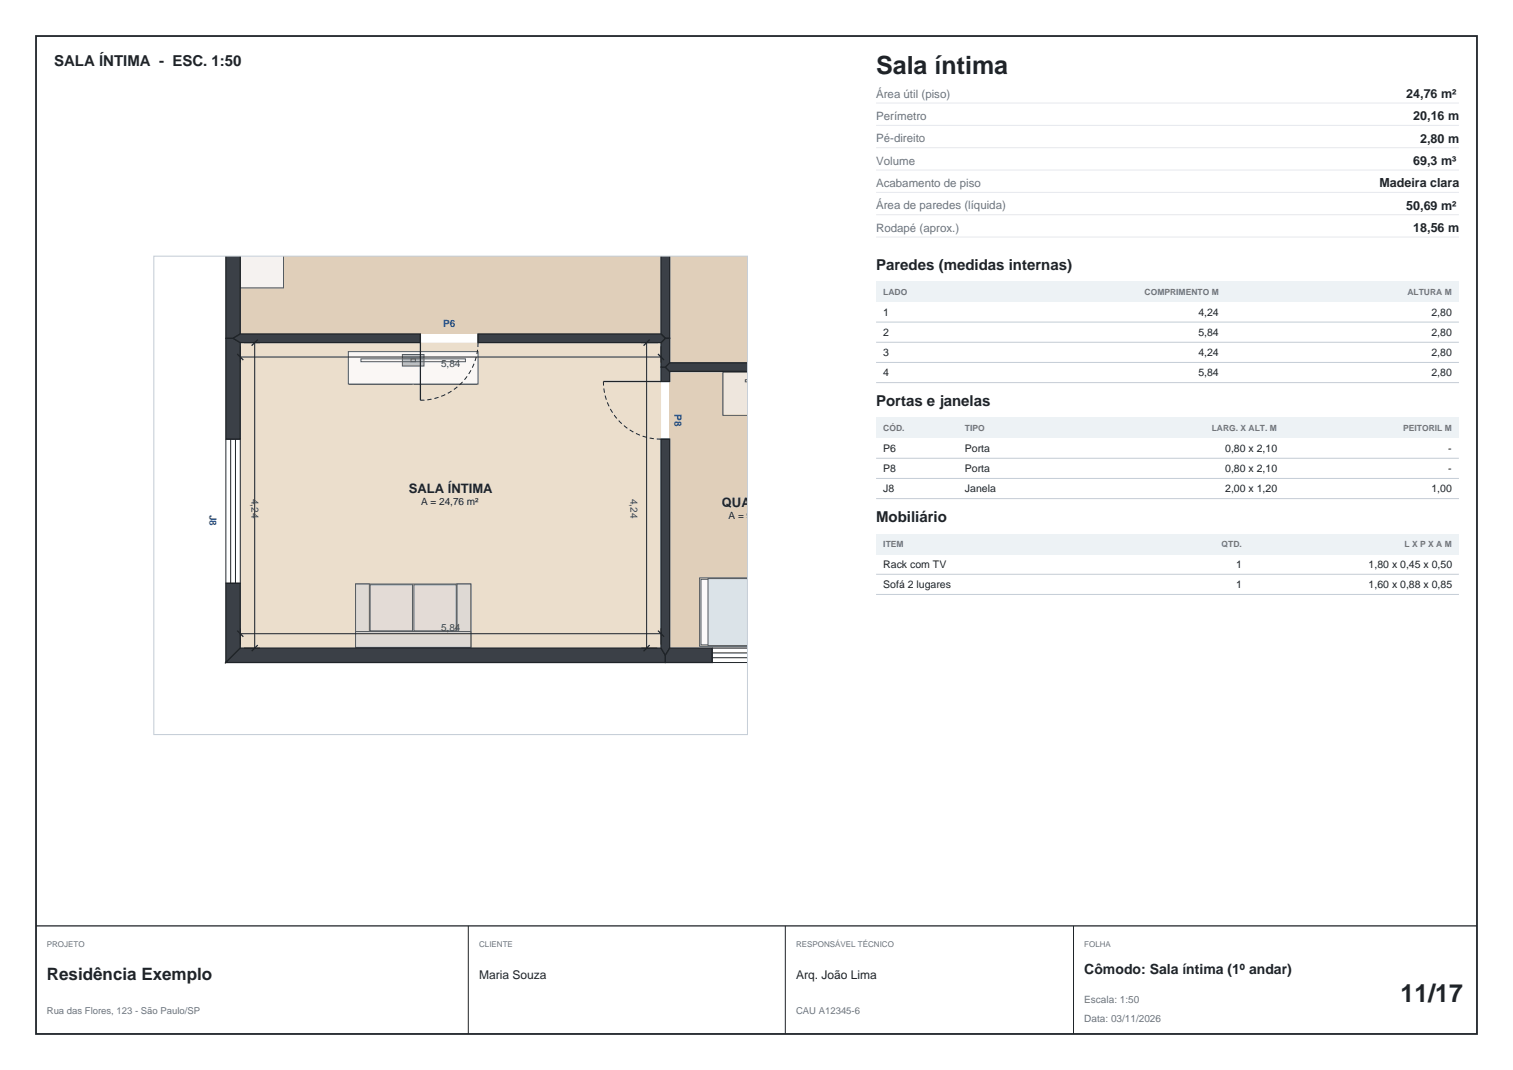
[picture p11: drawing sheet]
<svg xmlns="http://www.w3.org/2000/svg" width="420mm" height="297mm" viewBox="0 0 420 297" stroke-linecap="round" stroke-linejoin="round" font-family="sans-serif">
<path d="M10 10h400v277h-400z" fill="none" stroke="#1f2429" stroke-width=".5"/>
<g fill="#e0cfba">
<path d="M66.7 71.1h116.8v21.6h-116.8z"/>
<path d="M185.9 71.1h21.6v29.6h-21.6z"/>
</g>
<path d="M66.7 95.1h116.8v84.8h-116.8z" fill="#ebdecc"/>
<path d="M185.9 103.1h21.6v76.8h-21.6z" fill="#e0cfba"/>
<g fill="#bfbfc2" stroke="#545c61" stroke-width=".28">
<path d="M97.3 98.2h.8v.8h-.8z"/>
<path d="M131.3 98.2h.8v.8h-.8z"/>
<path d="M97.3 105.2h.8v.8h-.8z"/>
<path d="M131.3 105.2h.8v.8h-.8z"/>
</g>
<g fill="#f5f2ed" stroke="#545c61" stroke-width=".28">
<path d="M97 106.6l17.4 .1z"/>
<path d="M115 106.6l17.4 .1z"/>
</g>
<path d="M96.7 97.6h36v9h-36z" fill="#faf7f5" stroke="#545c61" stroke-width=".28"/>
<g fill="#bfbfc2" stroke="#545c61" stroke-width=".28">
<path d="M111.7 98.4h6v3.2h-6z"/>
<path d="M114.1 99.6h1.2v.8h-1.2z"/>
</g>
<path d="M100.2 99.6h29v.8h-29z" fill="none" stroke="#545c61" stroke-width=".28"/>
<path d="M200.7 103.5h6.8v11.6h-6.8z" fill="#faf7f5" stroke="#545c61" stroke-width=".28"/>
<path d="M200.7 103.3h6.8v12h-6.8z" fill="#f0e6d9" stroke="#545c61" stroke-width=".28"/>
<path d="M207.5 105.4h-.6v.6h.6" fill="none" stroke="#545c61" stroke-width=".28"/>
<g fill="#d6cfc7" stroke="#545c61" stroke-width=".28">
<path d="M129 178h1v1h-1z"/>
<path d="M99.4 178h1v1h-1z"/>
<path d="M129 162.8h1v1h-1z"/>
<path d="M99.4 162.8h1v1h-1z"/>
</g>
<path d="M98.7 162.1h32v17.6h-32z" fill="#ded9d4" stroke="#545c61" stroke-width=".28"/>
<g fill="#e3dbd6" stroke="#545c61" stroke-width=".28">
<path d="M114.9 162.3h11.8v12.8h-11.8z"/>
<path d="M102.7 162.3h11.8v12.8h-11.8z"/>
</g>
<g fill="#ded9d4" stroke="#545c61" stroke-width=".28">
<path d="M126.9 162.1h3.8v17.6h-3.8z"/>
<path d="M98.7 162.1h3.8v17.6h-3.8z"/>
<path d="M98.7 175.3h32v4.4h-32z"/>
</g>
<g fill="#d6cfc7" stroke="#545c61" stroke-width=".28">
<path d="M194.6 160.8h1.2v1.2h-1.2z"/>
<path d="M194.6 177.8h1.2v1.2h-1.2z"/>
</g>
<path d="M194.2 160.4h13.3v19h-13.3z" fill="#e3d9cf" stroke="#545c61" stroke-width=".28"/>
<path d="M194.6 160.8h12.9v18.2h-12.9z" fill="#fcfafa" stroke="#545c61" stroke-width=".28"/>
<path d="M196.5 160.6h11v18.6h-11z" fill="#dbe3e8" stroke="#545c61" stroke-width=".28"/>
<path d="M66.9 71.1h11.2v8.6h-11.2z" fill="#ebe8e3" stroke="#545c61" stroke-width=".28"/>
<path d="M66.7 71.1h12v8.8h-12z" fill="#f5f2f0" stroke="#545c61" stroke-width=".28"/>
<g fill="#3b4047" stroke="#1f2429" stroke-width=".35">
<path d="M62.7 161.9h4v18l-4 4z"/>
<path d="M62.7 93.9h2l2 1.2v26.8h-4z"/>
<path d="M66.7 179.9h116.8l1.2 2v2h-122z"/>
<path d="M183.5 71.1h2.4v22.8h-1.2l-1.2-1.2z"/>
<path d="M183.5 101.9h1.2l1.2 1.2v2.8h-2.4z"/>
<path d="M183.5 121.9h2.4v58l-1.2 2-1.2-2z"/>
<path d="M184.7 101.9l1.2-1.2h21.6v2.4h-21.6z"/>
<path d="M185.9 179.9h11.8v4h-13v-2z"/>
<path d="M62.7 71.1h4v21.6l-2 1.2h-2z"/>
<path d="M183.5 95.1l1.2-1.2h1.2v6.8l-1.2 1.2h-1.2z"/>
<path d="M64.7 93.9l2-1.2h50v2.4h-50z"/>
<path d="M132.7 92.7h50.8l1.2 1.2-1.2 1.2h-50.8z"/>
</g>
<g fill="none" stroke="#1f2429" stroke-width=".28">
<path d="M66.7 96.1v4.5M66.7 99.1h116.8M67.7 95.1h4.5M70.7 95.1v84.8M116.7 92.7v2.4M132.7 92.7v2.4M178 95.1h4.5M179.5 95.1v84.8M183.5 96.1v4.5M183.5 105.9h2.4M62.7 121.9h4v40h-4zM64 121.9v40"/>
<path d="M65.4 121.9v40M183.5 121.9h2.4M66.7 174.4v4.5M66.7 175.9h116.8M67.7 179.9h4.5M178 179.9h4.5M183.5 174.4v4.5M207.5 179.9h-9.8v4h9.8M197.7 182.6h9.8M197.7 181.2h9.8"/>
</g>
<path d="M65.9 98.3l1.6 1.6M71.5 94.3l-1.6 1.6M116.7 95.1v16M180.3 94.3l-1.6 1.6M182.7 98.3l1.6 1.6M167.5 105.9h16M65.9 175.1l1.6 1.6M71.5 179.1l-1.6 1.6M180.3 179.1l-1.6 1.6M182.7 175.1l1.6 1.6" fill="none" stroke="#1f2429" stroke-width=".35"/>
<path d="M132.7 95.1a16 16 0 0 1-16 16M183.5 121.9a16 16 0 0 1-16-16" fill="none" stroke="#1f2429" stroke-width=".28" stroke-dasharray="1.2 .8" stroke-linecap="butt"/>
<path d="M42.7 71.1h164.8v132.8h-164.8z" fill="none" stroke="#c4ccd6" stroke-width=".28"/>
<path d="M243.2 28.6h161.8M243.2 34.8h161.8M243.2 41h161.8M243.2 47.2h161.8M243.2 53.4h161.8M243.2 59.6h161.8M243.2 65.8h161.8" fill="none" stroke="#e6e8ed" stroke-width=".28"/>
<path d="M243.2 78.2h161.8v5.6h-161.8z" fill="#edf2f5"/>
<path d="M243.2 89.4h161.8M243.2 95h161.8M243.2 100.6h161.8M243.2 106.2h161.8" fill="none" stroke="#c4ccd6" stroke-width=".28"/>
<path d="M243.2 116h161.8v5.6h-161.8z" fill="#edf2f5"/>
<path d="M243.2 127.2h161.8M243.2 132.8h161.8M243.2 138.4h161.8" fill="none" stroke="#c4ccd6" stroke-width=".28"/>
<path d="M243.2 148.2h161.8v5.6h-161.8z" fill="#edf2f5"/>
<path d="M243.2 159.4h161.8M243.2 165h161.8" fill="none" stroke="#c4ccd6" stroke-width=".28"/>
<path d="M10 257h400" fill="none" stroke="#1f2429" stroke-width=".35"/>
<path d="M130 257v30M218 257v30M298 257v30" fill="none" stroke="#1f2429" stroke-width=".28"/>
<g font-size="6.9" fill="#1f2328">
<text x="243.2" y="20.4">Sala íntima</text>
<text x="388.8" y="278">11/17</text>
</g>
<text font-size="4.7" fill="#1f2328" x="13" y="272.2">Residência Exemplo</text>
<g font-size="4.2" fill="#1f2328">
<text x="15" y="18.5">SALA ÍNTIMA - ESC. 1:50</text>
<text x="243.2" y="74.9">Paredes (medidas internas)</text>
<text x="243.2" y="112.7">Portas e janelas</text>
<text x="243.2" y="144.9">Mobiliário</text>
</g>
<text font-size="3.9" fill="#1f2328" x="301" y="270.4">Cômodo: Sala íntima (1º andar)</text>
<g font-size="3.6" fill="#1f2328">
<text x="113.5" y="136.8">SALA ÍNTIMA</text>
<text x="200.4" y="140.8">QUARTO 4</text>
<text x="238.2" y="140.8">BANHEIRO 2</text>
</g>
<g font-size="3.5" fill="#1f2328">
<text x="390.4" y="27.2">24,76 m²</text>
<text x="392.3" y="33.4">20,16 m</text>
<text x="394.2" y="39.6">2,80 m</text>
<text x="392.3" y="45.8">69,3 m³</text>
<text x="382.9" y="52">Madeira clara</text>
<text x="390.4" y="58.2">50,69 m²</text>
<text x="392.3" y="64.4">18,56 m</text>
</g>
<g font-size="3.3" fill="#1f2328">
<text x="133" y="271.7">Maria Souza</text>
<text x="221" y="271.7">Arq. João Lima</text>
</g>
<g font-size="3.2" fill="#6b7480">
<text x="243.2" y="27.1">Área útil (piso)</text>
<text x="243.2" y="33.3">Perímetro</text>
<text x="243.2" y="39.5">Pé-direito</text>
<text x="243.2" y="45.7">Volume</text>
<text x="243.2" y="51.9">Acabamento de piso</text>
<text x="243.2" y="58.1">Área de paredes (líquida)</text>
<text x="243.2" y="64.3">Rodapé (aprox.)</text>
</g>
<g font-size="2.9" fill="#1f2328">
<text x="245.2" y="87.6">1</text>
<text x="332.7" y="87.6">4,24</text>
<text x="397.4" y="87.6">2,80</text>
<text x="245.2" y="93.2">2</text>
<text x="332.7" y="93.2">5,84</text>
<text x="397.4" y="93.2">2,80</text>
<text x="245.2" y="98.8">3</text>
<text x="332.7" y="98.8">4,24</text>
<text x="397.4" y="98.8">2,80</text>
<text x="245.2" y="104.4">4</text>
<text x="332.7" y="104.4">5,84</text>
<text x="397.4" y="104.4">2,80</text>
<text x="245.2" y="125.4">P6</text>
<text x="267.9" y="125.4">Porta</text>
<text x="340.1" y="125.4">0,80 x 2,10</text>
<text x="402" y="125.4">-</text>
<text x="245.2" y="131">P8</text>
<text x="267.9" y="131">Porta</text>
<text x="340.1" y="131">0,80 x 2,10</text>
<text x="402" y="131">-</text>
<text x="245.2" y="136.6">J8</text>
<text x="267.9" y="136.6">Janela</text>
<text x="340.1" y="136.6">2,00 x 1,20</text>
<text x="397.4" y="136.6">1,00</text>
<text x="245.2" y="157.6">Rack com TV</text>
<text x="343.1" y="157.6">1</text>
<text x="379.9" y="157.6">1,80 x 0,45 x 0,50</text>
<text x="245.2" y="163.2">Sofá 2 lugares</text>
<text x="343.1" y="163.2">1</text>
<text x="379.9" y="163.2">1,60 x 0,88 x 0,85</text>
</g>
<g font-size="2.8" fill="#0b7285">
<text x="123" y="90.7">P6</text>
<text x="248" y="107.1">P7</text>
<text x="187.2" y="114.9" transform="rotate(90 187.2 114.9)">P8</text>
</g>
<g font-size="2.8" fill="#3d4650">
<text x="122.4" y="101.9">5,84</text>
<text x="69.8" y="138.5" transform="rotate(90 69.8 138.5)">4,24</text>
<text x="175" y="138.5" transform="rotate(90 175 138.5)">4,24</text>
<text x="122.4" y="175.1">5,84</text>
</g>
<text font-size="2.8" fill="#1c5fb8" x="58.2" y="142.9" transform="rotate(90 58.2 142.9)">J8</text>
<g font-size="2.8" fill="#1f2328">
<text x="116.9" y="140.2">A = 24,76 m²</text>
<text x="202.2" y="144.2">A = 9,14 m²</text>
<text x="241.8" y="144.2">A = 5,15 m²</text>
</g>
<g font-size="2.8" fill="#6b7480">
<text x="301" y="278.4">Escala: 1:50</text>
<text x="301" y="283.8">Data: 03/11/2026</text>
</g>
<g font-size="2.6" fill="#6b7480">
<text x="13" y="281.3">Rua das Flores, 123 - São Paulo/SP</text>
<text x="221" y="281.3">CAU A12345-6</text>
</g>
<g font-size="2.4" fill="#6b7480">
<text x="245.2" y="81.8">LADO</text>
<text x="317.7" y="81.8">COMPRIMENTO M</text>
<text x="390.7" y="81.8">ALTURA M</text>
<text x="245.2" y="119.6">CÓD.</text>
<text x="267.9" y="119.6">TIPO</text>
<text x="336.4" y="119.6">LARG. X ALT. M</text>
<text x="389.5" y="119.6">PEITORIL M</text>
<text x="245.2" y="151.8">ITEM</text>
<text x="339.1" y="151.8">QTD.</text>
<text x="389.9" y="151.8">L X P X A M</text>
</g>
<g font-size="2.2" fill="#6b7480">
<text x="13" y="262.8">PROJETO</text>
<text x="133" y="262.8">CLIENTE</text>
<text x="221" y="262.8">RESPONSÁVEL TÉCNICO</text>
<text x="301" y="262.8">FOLHA</text>
</g>
</svg>
